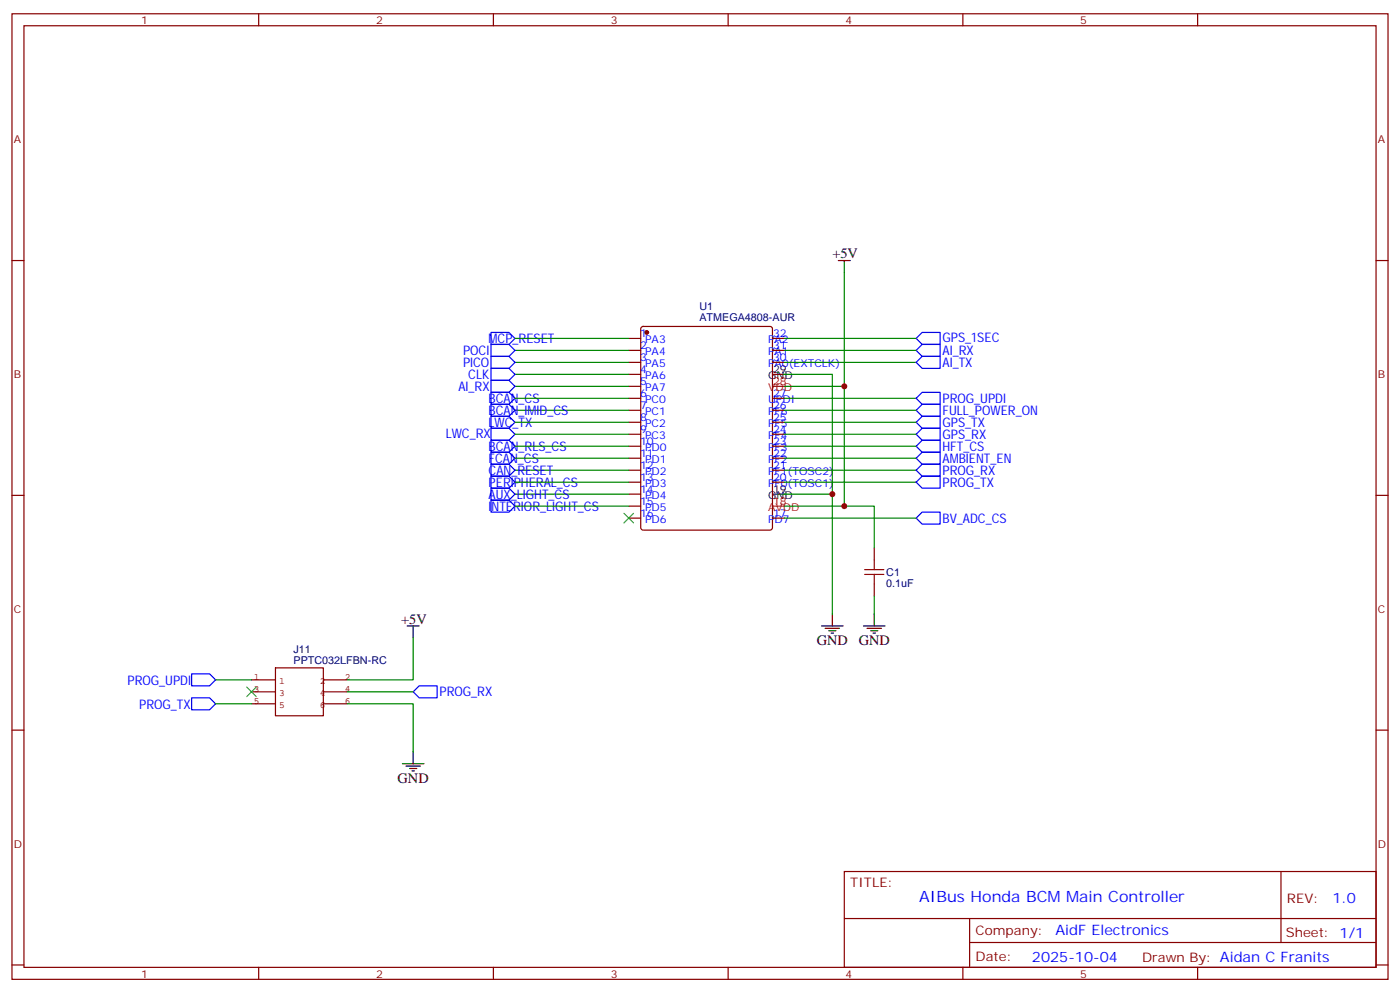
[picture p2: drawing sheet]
<svg xmlns="http://www.w3.org/2000/svg" width="412mm" height="292mm" viewBox="0 0 412 292" stroke-linecap="round" stroke-linejoin="round" font-family="sans-serif">
<g fill="none" stroke="#870000" stroke-width=".35">
<path d="M3.5 4.1h405.4v284.3h-405.4zM7.1 7.6h398.2v277.3h-398.2zM76.2 4.1v3.5M145.3 4.1v3.5M214.5 4.1v3.5M283.6 4.1v3.5M352.8 4.1v3.5M3.5 76.7h3.6M405.3 76.7h3.6M185.2 99.7h3.5M189 96.3l.4-.2h37.4l.7 .5v58.8l-.4 .6-37.7 .1-.6-.5-.1-58.8zM227.5 99.7h3.6"/>
<path d="M185.2 103.2h3.5M185.2 106.7h3.5M185.2 110.2h3.5M185.2 113.8h3.5M185.2 117.3h3.5M227.5 103.2h3.6M227.5 106.7h3.6M227.5 117.3h3.6M185.2 120.8h3.5M185.2 124.4h3.5M185.2 127.9h3.5M185.2 131.4h3.5"/>
<path d="M185.2 134.9h3.5M185.2 138.5h3.5M227.5 120.8h3.6M227.5 124.4h3.6M227.5 127.9h3.6M227.5 131.4h3.6M227.5 134.9h3.6M227.5 138.5h3.6M3.5 145.9h3.6M185.2 142h3.5M185.2 145.5h3.5M185.2 149h3.5"/>
<path d="M185.2 152.6h3.5M227.5 142h3.6M227.5 152.6h3.6M405.3 145.9h3.6M257.5 161.4v3.5M257.5 172v3.5M3.5 215h3.6M405.3 215h3.6M248.7 256.6h156.6v28.3h-156.6zM377.3 256.7v20.8M248.7 270.5h156.5M285.6 277.5h119.6"/>
<path d="M285.6 270.5v14.1M3.5 284.2h3.6M76.2 284.9v3.5M145.3 284.9v3.5M214.5 284.9v3.5M283.6 284.9v3.5M352.8 284.9v3.5M405.3 284.2h3.6"/>
</g>
<circle cx="190.5" cy="97.9" r=".53" fill="#870000" stroke="#870000" stroke-width=".35"/>
<path d="M227.5 113.8h3.6M227.5 149h3.6" fill="none" stroke="#f00" stroke-width=".35"/>
<g fill="none" stroke="#000" stroke-width=".35">
<path d="M246.9 76.7h3.6M248.7 76.7v3.6M227.5 110.2h3.6M227.5 145.5h3.6M119.9 184.3h3.6M121.7 184.3v3.6M242 184.3h6.4M243.1 185h4.2M244.1 185.7h2.1M244.8 186.4h.7M245.2 180.8v3.5M254.4 184.3h6.3"/>
<path d="M255.4 185h4.2M256.5 185.7h2.1M257.2 186.4h.7M257.5 180.8v3.5M118.5 224.9h6.4M119.6 225.6h4.2M120.6 226.3h2.2M121.4 227h.7M121.7 221.4v3.5"/>
</g>
<g fill="none" stroke="#008700" stroke-width=".35">
<path d="M151.7 99.7h33.5M231.1 99.7h38.8M248.7 80.3v33.5h-17.6M151.7 103.2h33.5M151.7 106.7h33.5M151.7 110.2h33.5M151.7 113.8h33.5M151.7 117.3h33.5M231.1 110.2h14.1v70.6M231.1 103.2h38.8M231.1 106.7h38.8M231.1 117.3h38.8"/>
<path d="M248.7 113.8v35.2h-17.6M151.7 138.5h33.5M151.7 120.8h33.5M151.7 131.4h33.5M151.7 134.9h33.5M151.7 127.9h33.5M151.7 124.4h33.5M231.1 138.5h38.8M231.1 120.8h38.8M231.1 131.4h38.8M231.1 134.9h38.8M231.1 127.9h38.8"/>
<path d="M231.1 124.4h38.8M151.7 145.5h33.5M151.7 142h33.5M151.7 149h33.5M231.1 145.5h14.1M231.1 142h38.8M231.1 152.6h38.8M248.7 149h8.8v12.4M257.5 175.5v5.3M121.7 187.9v12.3h-19.4M63.5 200.2h10.6M63.5 207.3h10.6"/>
<path d="M102.3 207.3h19.4v14.1M102.3 203.7h19.4"/>
</g>
<path d="M254.7 169.2h5.6M254.7 167.7h5.6M257.5 164.9v2.8M257.5 169.2v2.8" fill="none" stroke="#a10000" stroke-width=".35"/>
<g fill="none" stroke="#00f" stroke-width=".35">
<path d="M144.6 97.9h5.3l1.8 1.8-1.8 1.7h-5.3zM271.6 97.9h5.3v3.5h-5.3l-1.7-1.7zM144.6 108.5h5.3l1.8 1.7-1.8 1.8h-5.3zM144.6 105h5.3l1.8 1.7-1.8 1.8h-5.3zM144.6 101.4h5.3l1.8 1.8-1.8 1.8h-5.3zM144.6 112h5.3l1.8 1.8-1.8 1.7h-5.3zM144.6 115.5h5.3l1.8 1.8-1.8 1.8h-5.3zM144.6 119.1h5.3l1.8 1.7-1.8 1.8h-5.3zM271.6 101.4h5.3v3.6h-5.3l-1.7-1.8zM271.6 105h5.3v3.5h-5.3l-1.7-1.8zM271.6 115.5h5.3v3.6h-5.3l-1.7-1.8zM271.6 119.1h5.3v3.5h-5.3l-1.7-1.8z"/>
<path d="M144.6 129.6h5.3l1.8 1.8-1.8 1.8h-5.3zM144.6 136.7h5.3l1.8 1.8-1.8 1.7h-5.3zM144.6 133.2h5.3l1.8 1.7-1.8 1.8h-5.3zM144.6 126.1h5.3l1.8 1.8-1.8 1.7h-5.3zM144.6 122.6h5.3l1.8 1.8-1.8 1.7h-5.3zM271.6 136.7h5.3v3.5h-5.3l-1.7-1.7zM271.6 126.1h5.3v3.5h-5.3l-1.7-1.7zM271.6 122.6h5.3v3.5h-5.3l-1.7-1.7zM271.6 133.2h5.3v3.5h-5.3l-1.7-1.8zM271.6 129.6h5.3v3.6h-5.3l-1.7-1.8zM144.6 143.8h5.3l1.8 1.7-1.8 1.8h-5.3zM144.6 140.2h5.3l1.8 1.8-1.8 1.8h-5.3z"/>
<path d="M144.6 147.3h5.3l1.8 1.7-1.8 1.8h-5.3zM271.6 140.2h5.3v3.6h-5.3l-1.7-1.8zM271.6 150.8h5.3v3.5h-5.3l-1.7-1.7zM56.4 198.4h5.3l1.8 1.8-1.8 1.8h-5.3zM56.4 205.5h5.3l1.8 1.8-1.8 1.7h-5.3zM123.5 202h5.3v3.5h-5.3l-1.8-1.8z"/>
</g>
<path d="M81.1 196.7h14.1v14.1h-14.1zM74.1 200.2h7M74.1 203.7h7M74.1 207.3h7M95.2 200.2h7.1M95.2 203.7h7.1M95.2 207.3h7.1" fill="none" stroke="#850000" stroke-width=".35"/>
<path d="M183.8 151.2l2.8 2.8M186.6 151.2l-2.8 2.8M72.7 202.3l2.8 2.8M75.5 202.3l-2.8 2.8" fill="none" stroke="#3c3" stroke-width=".35"/>
<g fill="#c00">
<circle cx="245.2" cy="145.5" r=".88"/>
<circle cx="248.7" cy="113.8" r=".88"/>
<circle cx="248.7" cy="149" r=".88"/>
</g>
<text font-size="4.6" fill="#00f" x="270.8" y="265.7">AIBus Honda BCM Main Controller</text>
<g font-size="4.2">
<text x="245.2" y="76">+5V</text>
<text x="118.2" y="183.6">+5V</text>
<text x="240.6" y="190">GND</text>
<text x="252.9" y="190">GND</text>
<text x="117.1" y="230.5">GND</text>
</g>
<g font-size="4.2" fill="#00f">
<text x="392.5" y="265.9">1.0</text>
<text x="310.9" y="275.5">AidF Electronics</text>
<text x="304" y="283.3">2025-10-04</text>
</g>
<g font-size="3.9" fill="#00f">
<text x="143.9" y="101">MCP_RESET</text>
<text x="277.6" y="100.8">GPS_1SEC</text>
<text x="136.4" y="104.7">POCI</text>
<text x="277.6" y="104.5">AI_RX</text>
<text x="277.6" y="108">AI_TX</text>
<text x="136.4" y="108.2">PICO</text>
<text x="137.9" y="111.7">CLK</text>
<text x="135" y="115.1">AI_RX</text>
<text x="143.9" y="118.6">BCAN_CS</text>
<text x="277.6" y="118.6">PROG_UPDI</text>
<text x="143.9" y="122.1">BCAN_IMID_CS</text>
<text x="143.9" y="125.7">LWC_TX</text>
<text x="277.6" y="122.1">FULL_POWER_ON</text>
<text x="277.6" y="125.6">GPS_TX</text>
<text x="131.3" y="129">LWC_RX</text>
<text x="277.6" y="129.2">GPS_RX</text>
<text x="143.9" y="132.7">BCAN_RLS_CS</text>
<text x="143.9" y="136.3">FCAN_CS</text>
<text x="277.6" y="136.2">AMBIENT_EN</text>
<text x="277.6" y="132.7">HFT_CS</text>
<text x="143.9" y="139.8">CAN_RESET</text>
<text x="143.9" y="143.3">PERIPHERAL_CS</text>
<text x="277.6" y="143.3">PROG_TX</text>
<text x="277.6" y="139.7">PROG_RX</text>
<text x="143.9" y="146.8">AUX_LIGHT_CS</text>
<text x="143.9" y="150.4">INTERIOR_LIGHT_CS</text>
<text x="277.6" y="154">BV_ADC_CS</text>
<text x="37.6" y="201.6">PROG_UPDI</text>
<text x="41" y="208.7">PROG_TX</text>
<text x="129.5" y="205">PROG_RX</text>
</g>
<g font-size="3.9" fill="#800">
<text x="250.5" y="261.2">TITLE:</text>
<text x="379.1" y="265.9">REV:</text>
<text x="287.4" y="275.4">Company:</text>
<text x="378.7" y="276">Sheet: 1/1</text>
<text x="287.4" y="283.1">Date:</text>
<text x="336.4" y="283.2">Drawn By: Aidan C Franits</text>
</g>
<g font-size="3.2" fill="#800">
<text x="41.6" y="7.1">1</text>
<text x="110.8" y="7.1">2</text>
<text x="179.9" y="7.1">3</text>
<text x="249.1" y="7.1">4</text>
<text x="318.2" y="7.1">5</text>
<text x="4.1" y="42.2">A</text>
<text x="405.9" y="42.2">A</text>
<text x="4.1" y="111.3">B</text>
<text x="405.9" y="111.3">B</text>
<text x="4.1" y="180.4">C</text>
<text x="405.9" y="180.4">C</text>
<text x="4.1" y="249.6">D</text>
<text x="405.9" y="249.6">D</text>
<text x="41.6" y="287.9">1</text>
<text x="110.8" y="287.9">2</text>
<text x="179.9" y="287.9">3</text>
<text x="249.1" y="287.9">4</text>
<text x="318.2" y="287.9">5</text>
</g>
<g font-size="3.2" fill="#000080">
<text x="206" y="94.5">ATMEGA4808-AUR</text>
<text x="206" y="91.3">U1</text>
<text x="261.1" y="172.8">0.1uF</text>
<text x="261.1" y="169.6">C1</text>
<text x="86.5" y="195.6">PPTC032LFBN-RC</text>
<text x="86.5" y="192.3">J11</text>
</g>
<g font-size="3.2" fill="#00f">
<text x="188.6" y="99.3">1</text>
<text x="190" y="101.1">PA3</text>
<text x="226.2" y="101.1">PA2</text>
<text x="227.7" y="99.3">32</text>
<text x="188.6" y="102.8">2</text>
<text x="188.6" y="106.4">3</text>
<text x="190" y="104.6">PA4</text>
<text x="226.2" y="104.6">PA1</text>
<text x="227.7" y="106.4">30</text>
<text x="227.7" y="102.8">31</text>
<text x="188.6" y="109.9">4</text>
<text x="188.6" y="113.4">5</text>
<text x="190" y="108.1">PA5</text>
<text x="190" y="111.7">PA6</text>
<text x="226.2" y="108.1">PA0(EXTCLK)</text>
<text x="188.6" y="116.9">6</text>
<text x="190" y="115.2">PA7</text>
<text x="190" y="118.7">PC0</text>
<text x="226.2" y="118.7">UPDI</text>
<text x="227.7" y="116.9">27</text>
<text x="188.6" y="120.5">7</text>
<text x="188.6" y="124">8</text>
<text x="190" y="122.2">PC1</text>
<text x="190" y="125.8">PC2</text>
<text x="226.2" y="125.8">PF5</text>
<text x="226.2" y="122.2">PF6</text>
<text x="227.7" y="124">25</text>
<text x="227.7" y="120.5">26</text>
<text x="188.6" y="127.5">9</text>
<text x="188.6" y="131.1">10</text>
<text x="190" y="129.3">PC3</text>
<text x="226.2" y="129.3">PF4</text>
<text x="227.7" y="131.1">23</text>
<text x="227.7" y="127.5">24</text>
<text x="188.6" y="134.6">11</text>
<text x="190" y="132.8">PD0</text>
<text x="190" y="136.3">PD1</text>
<text x="226.2" y="136.3">PF2</text>
<text x="226.2" y="132.8">PF3</text>
<text x="227.7" y="134.6">22</text>
<text x="188.6" y="138.1">12</text>
<text x="188.6" y="141.6">13</text>
<text x="190" y="139.9">PD2</text>
<text x="190" y="143.4">PD3</text>
<text x="226.2" y="143.4">PF0(TOSC1)</text>
<text x="226.2" y="139.9">PF1(TOSC2)</text>
<text x="227.7" y="141.6">20</text>
<text x="227.7" y="138.1">21</text>
<text x="188.6" y="145.2">14</text>
<text x="188.6" y="148.7">15</text>
<text x="190" y="146.9">PD4</text>
<text x="188.6" y="152.2">16</text>
<text x="190" y="150.5">PD5</text>
<text x="190" y="154">PD6</text>
<text x="226.2" y="154">PD7</text>
<text x="227.7" y="152.2">17</text>
</g>
<g font-size="3.2">
<text x="226.2" y="111.7">GND</text>
<text x="227.7" y="109.9">29</text>
<text x="226.2" y="146.9">GND</text>
<text x="227.7" y="145.2">19</text>
</g>
<g font-size="3.2" fill="#f00">
<text x="227.7" y="113.4">28</text>
<text x="226.2" y="115.2">VDD</text>
<text x="227.7" y="148.7">18</text>
<text x="226.2" y="150.5">AVDD</text>
</g>
<g font-size="2.8" fill="#840000">
<text x="74.8" y="200.2">1</text>
<text x="74.8" y="203.7">3</text>
<text x="82.2" y="201.5">1</text>
<text x="94.2" y="201.5">2</text>
<text x="101.6" y="200.2">2</text>
<text x="101.6" y="203.7">4</text>
<text x="74.8" y="207.2">5</text>
<text x="82.2" y="205.1">3</text>
<text x="82.2" y="208.6">5</text>
<text x="94.2" y="205.1">4</text>
<text x="94.2" y="208.6">6</text>
<text x="101.6" y="207.2">6</text>
</g>
</svg>
